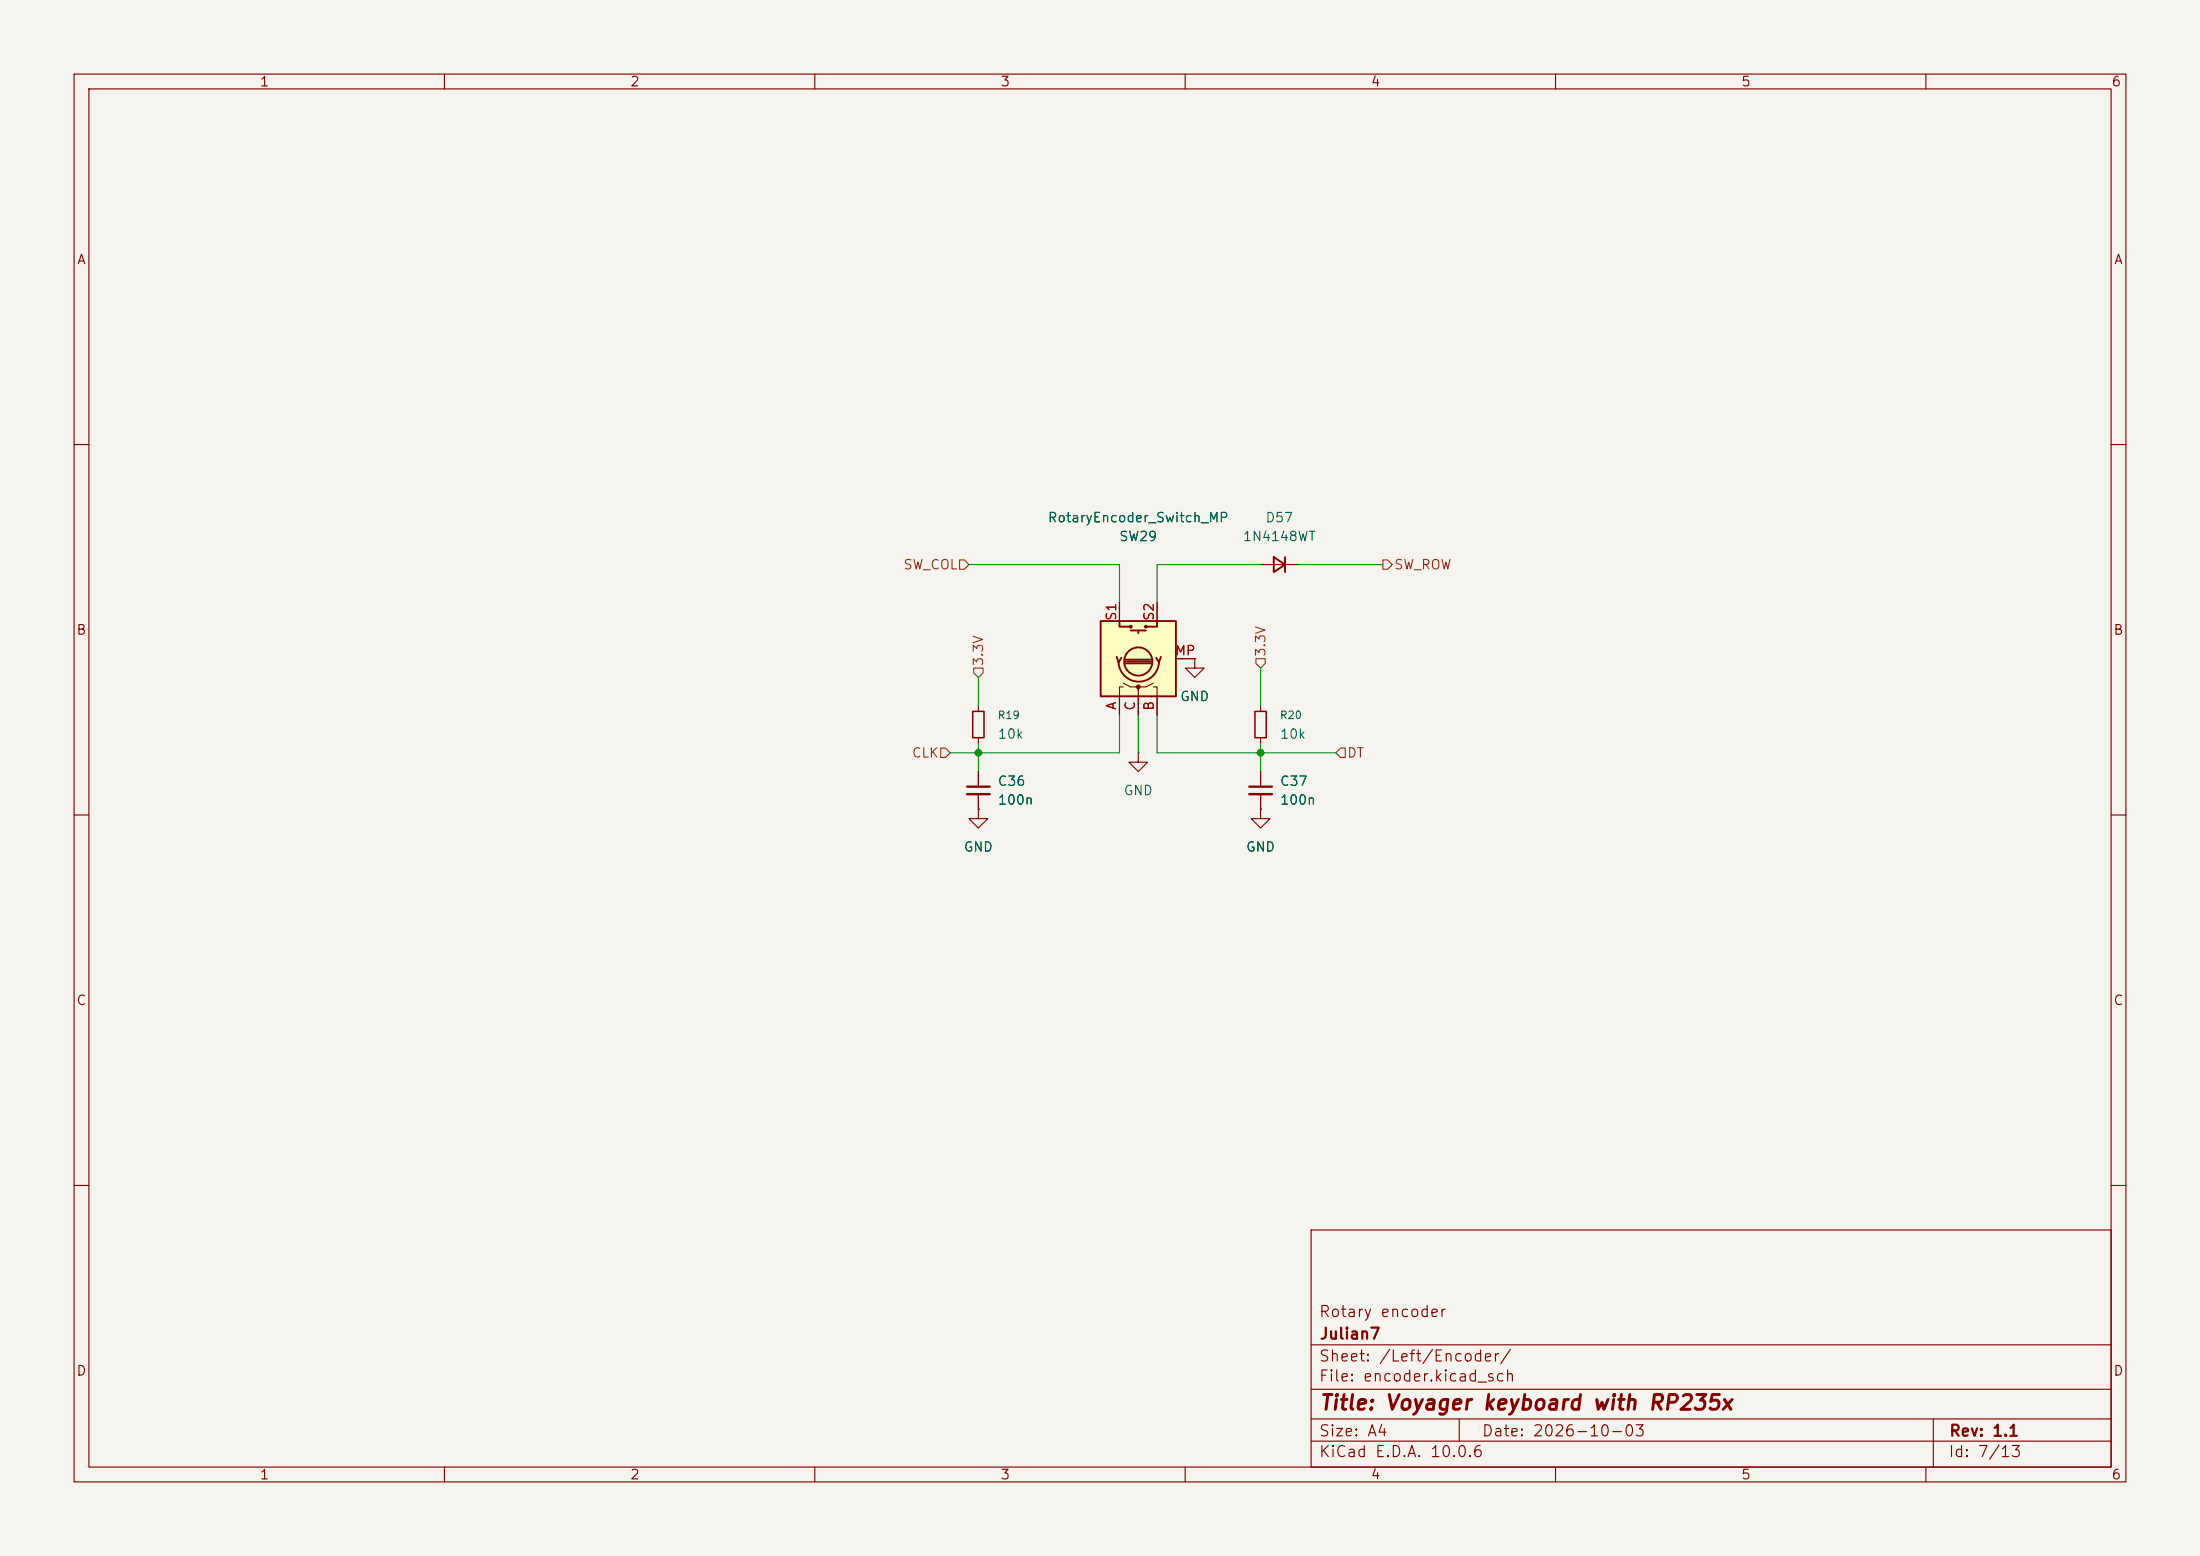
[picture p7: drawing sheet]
<svg xmlns="http://www.w3.org/2000/svg" width="297mm" height="210mm" viewBox="0 0 297 210" stroke-linecap="round" stroke-linejoin="round" font-family="sans-serif">
<path d="M0 0h297v210h-297z" fill="#f5f4ef" stroke="#f5f4ef" stroke-width=".14"/>
<g fill="none" stroke="#840000" stroke-width=".15">
<path d="M10 10h277v190h-277zM12 12h273v186h-273zM60 10v2M110 10v2M160 10v2M210 10v2M260 10v2M10 60h2M170.2 76.2h5.1M285 60h2M132.1 95.3v.7M132.1 99.6v.7"/>
<path d="M161.3 88.9v1.3h1.3l-1.3 1.2-1.3-1.2h1.3M161.3 88.9h.1M170.2 95.3v.7M170.2 99.6v.7M10 110h2M132.1 109.2v1.3h1.2l-1.2 1.3-1.3-1.3h1.3M132.1 109.2h.1M132.1 104.1v2.1M132.1 107.2v2M153.7 101.6v1.3h1.2l-1.2 1.2-1.3-1.2h1.3M153.7 101.6h.1M170.2 109.2v1.3h1.2l-1.2 1.3-1.3-1.3h1.3"/>
<path d="M170.2 109.2h.1M170.2 104.1v2.1M170.2 107.2v2M285 110h2M10 160h2M177 166h108v32h-108zM285 160h2M60 198v2M110 198v2M160 198v2M177 194.5h108M177 191.5h108"/>
<path d="M177 187.5h108M177 181.5h108M197 191.5v3M210 198v2M260 198v2M261 191.5v6.5"/>
</g>
<path d="M172 75.2l1.5 1-1.5 1zM173.5 75.2v2" fill="none" stroke="#840000" stroke-width=".25"/>
<path d="M131.3 96h1.5v3.6h-1.5zM169.4 96h1.5v3.6h-1.5z" fill="none" stroke="#840000" stroke-width=".2"/>
<path d="M130.6 106.2h3M168.7 106.2h3" fill="none" stroke="#840000" stroke-width=".3"/>
<path d="M130.6 107.2h3M168.7 107.2h3" fill="none" stroke="#840000" stroke-width=".33"/>
<path d="M148.6 83.8h10.1v10.2h-10.1z" fill="#ffffc2"/>
<g fill="none" stroke="#840000" stroke-width=".25">
<path d="M148.6 83.8h10.1v10.2h-10.1zM150.7 88.6l.3 .8 .4-.6M151 89.3a2.73 2.73 0 0 0 2.7 2.7 2.73 2.73 0 0 0 2.8-2.7M151.1 83.8v.8h1.6M151.9 89.5h3.5M151.9 89.3h3.5M151.9 89h3.5M152.7 85.1h2M153.7 85.1v.4M156.2 83.8v.8h-1.5M156.7 88.6l-.2 .8-.4-.6"/>
<circle cx="152.7" cy="84.6" r=".13"/>
<circle cx="153.7" cy="89.3" r="1.9"/>
<circle cx="154.7" cy="84.6" r=".13"/>
</g>
<g fill="none" stroke="#840000" stroke-width=".15">
<path d="M151.1 81.3v2.5M151.6 92.7h-.5v3.8M151.6 92.2l1.1 .5h1v.5M155.7 92.2l-1 .5h-1v3.8M155.7 92.7h.5v3.8M156.2 81.3v2.5M158.7 88.9h2.6M161.3 88.9h.1M132.1 109.2h.1M132.1 104.1v2.1M132.1 107.2v2M170.2 109.2h.1"/>
<path d="M170.2 104.1v2.1M170.2 107.2v2"/>
</g>
<circle cx="153.7" cy="92.7" r=".25" fill="#840000" stroke="#840000" stroke-width=".15"/>
<path d="M129.5 75.6h.7l.6 .6-.6 .6h-.7zM186.7 75.6h.6l.7 .6-.7 .6h-.6zM131.4 90.2h1.3v.6l-.6 .6-.7-.6zM169.5 88.9h1.3v.6l-.6 .7-.7-.7zM127 101h.6l.7 .6-.7 .6h-.6zM181 101h.6v1.2h-.6l-.7-.6z" fill="none" stroke="#725600" stroke-width=".15"/>
<path d="M130.8 76.2h20.3v5.1M170.2 76.2h-14v5.1M175.3 76.2h11.4M132.1 91.4v3.9M151.1 96.5v5.1h-22.8M153.7 96.5v5.1M156.2 96.5v5.1h24.1M170.2 90.2v5.1M132.1 100.3v3.8M170.2 100.3v3.8" fill="none" stroke="#009600" stroke-width=".15"/>
<g fill="#009600" stroke="#009600" stroke-width=".14">
<circle cx="132.1" cy="101.6" r=".46"/>
<circle cx="170.2" cy="101.6" r=".46"/>
</g>
<text font-size="2" fill="#840000" x="178" y="190.8">Title: Voyager keyboard with RP235x</text>
<g font-size="1.5" fill="#840000">
<text x="178" y="178.1">Rotary encoder</text>
<text x="178" y="184.1">Sheet: /Left/Encoder/</text>
<text x="178" y="181.1">Julian7</text>
<text x="178" y="186.8">File: encoder.kicad_sch</text>
<text x="178" y="197">KiCad E.D.A. 10.0.6</text>
<text x="178" y="194.2">Size: A4</text>
<text x="200" y="194.2">Date: 2026-10-03</text>
<text x="263" y="197">Id: 7/13</text>
<text x="263" y="194.2">Rev: 1.1</text>
</g>
<g font-size="1.3" fill="#840000">
<text x="35" y="12">1</text>
<text x="85" y="12">2</text>
<text x="135" y="12">3</text>
<text x="185" y="12">4</text>
<text x="235" y="12">5</text>
<text x="285" y="12">6</text>
<text x="10.3" y="36">A</text>
<text x="285.3" y="36">A</text>
<text x="10.2" y="86">B</text>
<text x="285.2" y="86">B</text>
<text x="10.2" y="136">C</text>
<text x="285.2" y="136">C</text>
<text x="10.2" y="186">D</text>
<text x="285.2" y="186">D</text>
<text x="35" y="200">1</text>
<text x="85" y="200">2</text>
<text x="135" y="200">3</text>
<text x="185" y="200">4</text>
<text x="235" y="200">5</text>
<text x="285" y="200">6</text>
</g>
<g font-size="1.3" fill="#006464">
<text x="141.4" y="70.8">RotaryEncoder_Switch_MP</text>
<text x="170.7" y="70.8">D57</text>
<text x="151" y="73.4">SW29</text>
<text x="167.7" y="73.4">1N4148WT</text>
<text x="159.2" y="94.9">GND</text>
<text x="134.6" y="100">10k</text>
<text x="172.7" y="100">10k</text>
<text x="134.6" y="106.4">C36</text>
<text x="151.6" y="107.6">GND</text>
<text x="172.7" y="106.4">C37</text>
<text x="134.6" y="108.9">100n</text>
<text x="172.7" y="108.9">100n</text>
<text x="130" y="115.3">GND</text>
<text x="168.1" y="115.3">GND</text>
</g>
<g font-size="1.3" fill="#725600">
<text x="121.9" y="77.2">SW_COL</text>
<text x="188.1" y="77.2">SW_ROW</text>
<text x="171.1" y="88.7" transform="rotate(-90 171.1 88.7)">3.3V</text>
<text x="133" y="90" transform="rotate(-90 133 90)">3.3V</text>
<text x="123" y="102.6">CLK</text>
<text x="181.8" y="102.6">DT</text>
</g>
<g font-size="1.3" fill="#a90000">
<text x="151" y="83.9" transform="rotate(-90 151 83.9)">S1</text>
<text x="156.1" y="83.9" transform="rotate(-90 156.1 83.9)">S2</text>
<text x="158.5" y="88.8">MP</text>
<text x="151" y="95.9" transform="rotate(-90 151 95.9)">A</text>
<text x="153.5" y="96" transform="rotate(-90 153.5 96)">C</text>
<text x="156.1" y="96" transform="rotate(-90 156.1 96)">B</text>
</g>
<g font-size="1" fill="#006464">
<text x="134.6" y="97.3">R19</text>
<text x="172.7" y="97.3">R20</text>
</g>
</svg>
